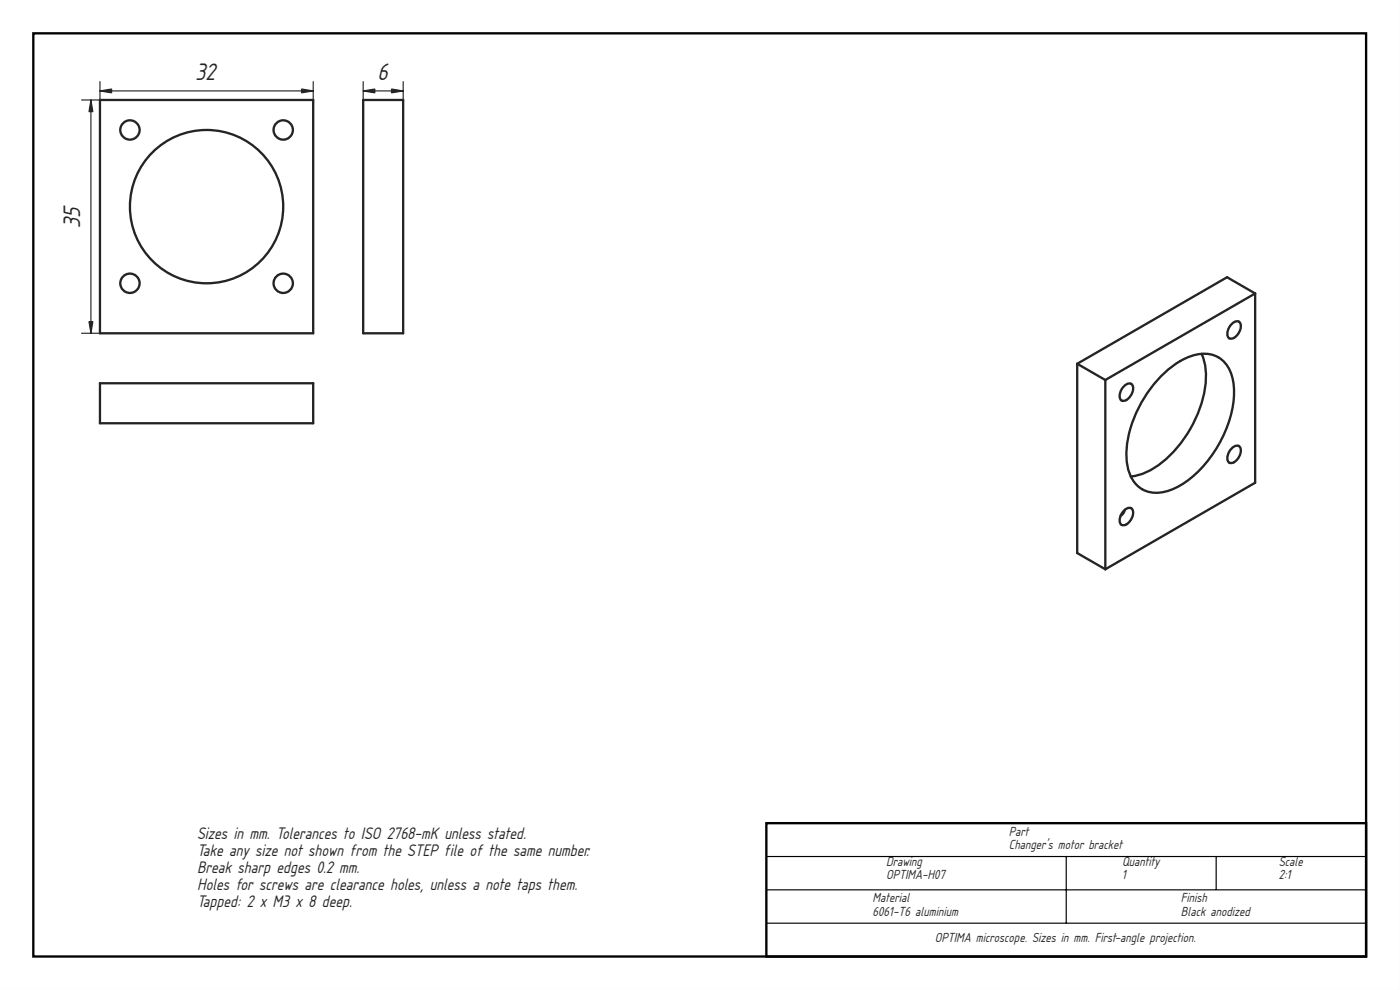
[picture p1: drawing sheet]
<svg xmlns="http://www.w3.org/2000/svg" width="420mm" height="297mm" viewBox="0 0 420 297" stroke-linecap="round" stroke-linejoin="round" font-family="sans-serif">
<path d="M0 0h420v297h-420zM0 0v297h420v-297z" fill="#000"/>
<path d="M10 10h400v277h-400zM230 247h180v40h-180z" fill="none" stroke="#000" stroke-width=".7" stroke-linecap="butt"/>
<path d="M230 257h180M320 257v20M365 257v10M230 267h180M230 277h180" fill="none" stroke="#000" stroke-width=".35"/>
<g fill="#fff">
<path d="M30 30h64v70h-64z" fill-rule="evenodd"/>
<circle cx="62" cy="62" r="23"/>
<circle cx="39" cy="39" r="2.9"/>
<circle cx="85" cy="39" r="2.9"/>
<circle cx="85" cy="85" r="2.9"/>
<circle cx="39" cy="85" r="2.9"/>
</g>
<g fill="none" stroke="#212529" stroke-width=".7">
<path d="M30 30h64v70h-64z"/>
<circle cx="39" cy="39" r="2.9"/>
<circle cx="85" cy="39" r="2.9"/>
<circle cx="62" cy="62" r="23"/>
<circle cx="39" cy="85" r="2.9"/>
<circle cx="85" cy="85" r="2.9"/>
</g>
<path d="M24.5 30h5.6M27.3 30v70M30 27.3h64M30 24.5v75.5M94 24.5v5.6M24.5 100h5.6" fill="none" stroke="#212529" stroke-width=".35"/>
<g fill="#212529" stroke="#212529" stroke-width=".35">
<path d="M90.5 26.7l3.5 .6-3.5 .6z"/>
<path d="M30 27.3l3.5-.6v1.2z"/>
<path d="M26.7 96.5h1.2l-.6 3.5z"/>
<path d="M27.3 30l.6 3.5h-1.2z"/>
</g>
<path d="M30 115h64v12h-64z" fill-rule="evenodd" fill="#fff"/>
<path d="M30 115h64v12h-64z" fill="none" stroke="#212529" stroke-width=".7"/>
<path d="M109 30h12v70h-12z" fill-rule="evenodd" fill="#fff"/>
<path d="M109 30h12v70h-12z" fill="none" stroke="#212529" stroke-width=".7"/>
<path d="M109 27.3h12M109 24.5v75.5M121 24.5v75.5" fill="none" stroke="#212529" stroke-width=".35"/>
<g fill="#212529" stroke="#212529" stroke-width=".35">
<path d="M117.5 26.7l3.5 .6-3.5 .6z"/>
<path d="M109 27.3l3.5-.6v1.2z"/>
</g>
<g fill="#fff">
<path d="M323.3 109.1l45-25.9 8.4 4.9v56.7l-45 26-8.4-4.9z" fill-rule="evenodd"/>
<path d="M331.7 114l45-25.9v56.7l-45 26z" fill-rule="evenodd"/>
<path d="M348.9 112.4a18.3 18.3 0 0 1 13.3-6.2 8.5 8.5 0 0 1 7.8 7.5 30.5 30.5 0 0 1-5.5 21.8 28.2 28.2 0 0 1-13.9 11.8 8.9 8.9 0 0 1-12.3-7.6 31.5 31.5 0 0 1 6-21.8l2.7-3.5z" fill-rule="evenodd"/>
<path d="M348.9 112.4a19.9 19.9 0 0 1 11.7-6.2 23.1 23.1 0 0 1-1 17.6 34 34 0 0 1-15.2 17.7 14.3 14.3 0 0 1-5 1.5 21.6 21.6 0 0 1 .2-15.5 38.4 38.4 0 0 1 9.3-15.1z" fill-rule="evenodd"/>
<path d="M323.3 109.1l8.4 4.9v56.8l-8.4-4.9z" fill-rule="evenodd"/>
<path d="M323.3 109.1l45-25.9 8.4 4.9-45 25.9z" fill-rule="evenodd"/>
<path d="M360.6 106.2a8.5 8.5 0 0 1 9.4 7.5 30.5 30.5 0 0 1-5.5 21.8 28.2 28.2 0 0 1-13.9 11.8 8.5 8.5 0 0 1-11.2-4.3 23.1 23.1 0 0 0 14.7-9.7 34 34 0 0 0 7.8-22.1 14.3 14.3 0 0 0-1.3-5z" fill-rule="evenodd"/>
<path d="M337.3 153.3a1.52 1.52 0 0 1 1.3-.9 1.52 1.52 0 0 1 1.4 .7 3.8 3.8 0 0 1-3.1 4.5 2.13 2.13 0 0 1-.4-3.2z" fill-rule="evenodd"/>
<path d="M369.7 134.5l.4-.4a1.34 1.34 0 0 1 1.8-.2 1.34 1.34 0 0 1 .5 1.6 3.7 3.7 0 0 1-3.2 3.4 1.83 1.83 0 0 1-.6-2.8z" fill-rule="evenodd"/>
<path d="M337.4 115.8l.4-.3a1.34 1.34 0 0 1 1.7-.3 1.34 1.34 0 0 1 .6 1.7 3.7 3.7 0 0 1-3.2 3.4 1.83 1.83 0 0 1-.6-2.9z" fill-rule="evenodd"/>
<path d="M369.7 97.2l.4-.4a1.34 1.34 0 0 1 1.8-.3 1.34 1.34 0 0 1 .5 1.7 3.7 3.7 0 0 1-3.2 3.4 1.83 1.83 0 0 1-.6-2.8z" fill-rule="evenodd"/>
<path d="M337.6 153a1.39 1.39 0 0 1 1.8-.6 1.39 1.39 0 0 1 .7 1.8 3.7 3.7 0 0 1-3.2 3.4 1.95 1.95 0 0 1 .1-3.4z" fill-rule="evenodd"/>
<path d="M337.3 153.3l.3-.3-.3 .8-1 1z" fill-rule="evenodd"/>
</g>
<g fill="none" stroke="#212529" stroke-width=".7">
<path d="M369.7 97.2l.4-.4a1.34 1.34 0 0 1 1.8-.3 1.34 1.34 0 0 1 .5 1.7 3.7 3.7 0 0 1-3.2 3.4 1.83 1.83 0 0 1-.6-2.8zM376.7 88.1l-8.4-4.9-45 25.9M376.7 88.1l-45 25.9M376.7 88.1v56.7l-45 26M323.3 109.1v56.8l8.4 4.9M323.3 109.1l8.4 4.9M331.7 114v56.8M337.4 115.8l.4-.3a1.34 1.34 0 0 1 1.7-.3 1.34 1.34 0 0 1 .6 1.7 3.7 3.7 0 0 1-3.2 3.4 1.83 1.83 0 0 1-.6-2.9zM348.3 113a19.1 19.1 0 0 1 13.6-6.9 8.6 8.6 0 0 1 8.1 7.6 30.5 30.5 0 0 1-5.5 21.8 28.2 28.2 0 0 1-13.9 11.8 8.8 8.8 0 0 1-12.2-7.5 30.4 30.4 0 0 1 5-20.4l2.8-4zM360.6 106.2a23.1 23.1 0 0 1-1 17.6 34 34 0 0 1-15.2 17.7 14.3 14.3 0 0 1-5 1.5M369.7 134.5l.4-.4a1.34 1.34 0 0 1 1.8-.2 1.34 1.34 0 0 1 .5 1.6 3.7 3.7 0 0 1-3.2 3.4 1.83 1.83 0 0 1-.6-2.8zM337.4 153.1l.4-.3a1.34 1.34 0 0 1 1.7-.3 1.34 1.34 0 0 1 .6 1.7 3.7 3.7 0 0 1-3.2 3.4 1.83 1.83 0 0 1-.6-2.9z"/>
<path d="M337.6 153l-.3 .8-1 1"/>
</g>
<g font-size="6.7" fill="#212529">
<text x="58.7" y="24.1">32</text>
<text x="113.3" y="24.1">6</text>
<text x="24.1" y="68.4" transform="rotate(-90 24.1 68.4)">35</text>
</g>
<g font-size="4.7" fill="#212529">
<text x="59.1" y="251.7">Sizes in mm. Tolerances to ISO 2768-mK unless stated.</text>
<text x="59.1" y="256.8">Take any size not shown from the STEP file of the same number.</text>
<text x="59.1" y="261.9">Break sharp edges 0.2 mm.</text>
<text x="59.1" y="267">Holes for screws are clearance holes, unless a note taps them.</text>
<text x="59.1" y="272.1">Tapped: 2 x M3 x 8 deep.</text>
</g>
<g font-size="3.7" fill="#212529">
<text x="302.7" y="250.7">Part</text>
<text x="302.7" y="254.8">Changer's motor bracket</text>
<text x="265.9" y="259.7">Drawing</text>
<text x="265.9" y="263.8">OPTIMA-H07</text>
<text x="336.7" y="259.7">Quantity</text>
<text x="336.7" y="263.8">1</text>
<text x="383.8" y="259.7">Scale</text>
<text x="383.8" y="263.8">2:1</text>
<text x="261.9" y="270.7">Material</text>
<text x="261.9" y="274.8">6061-T6 aluminium</text>
<text x="354.4" y="270.7">Finish</text>
<text x="354.4" y="274.8">Black anodized</text>
<text x="280.6" y="282.7">OPTIMA microscope. Sizes in mm. First-angle projection.</text>
</g>
</svg>
